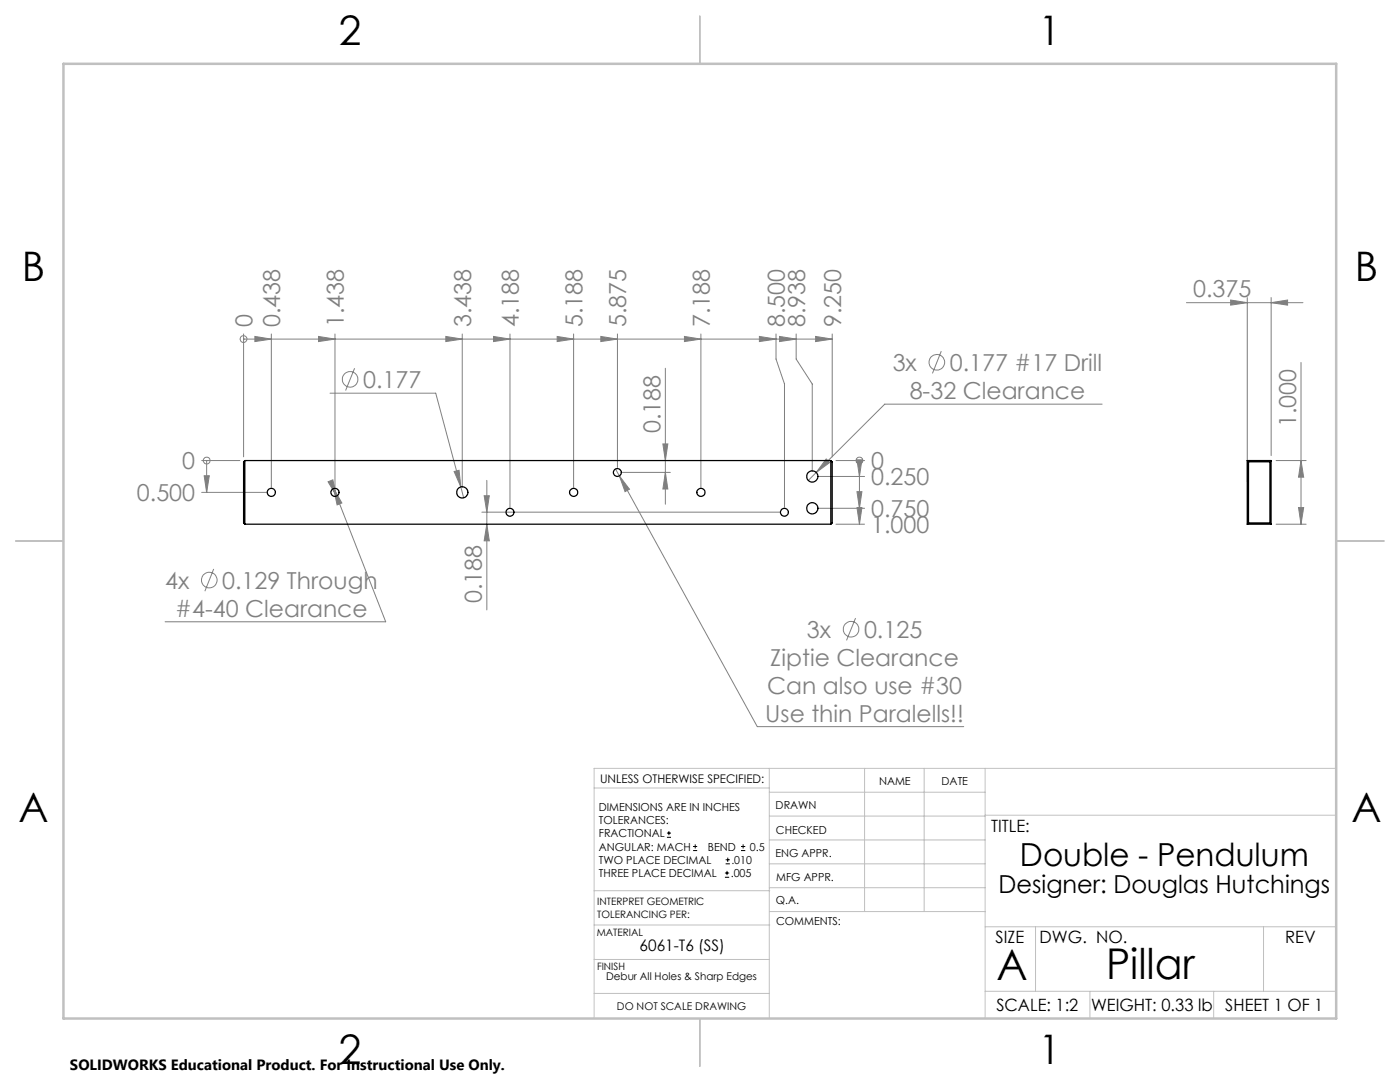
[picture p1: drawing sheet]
<svg xmlns="http://www.w3.org/2000/svg" width="279mm" height="216mm" viewBox="0 0 279 216" stroke-linecap="round" stroke-linejoin="round" font-family="sans-serif">
<g fill="none" stroke="#808080" stroke-width=".2">
<path d="M245.6 59.9l3.3 .5-3.3 .5zM248.9 59.4v36.7M253.7 59.4v31.5M48.6 67.7h.1M48.6 66.6v24.6M48.6 67.7h117.5M50.9 67.1l3.3 .6-3.3 .5zM54.2 66.6v30.7M63.6 67.1l3.3 .6-3.3 .5zM65.9 78.5h21.1l5 18.7M66.9 66.6v30.7M70.8 73.5l-1.8 4.4"/>
<path d="M89 67.1l3.3 .6-3.3 .5zM92.3 66.6v30.7M98.5 67.1l3.3 .6-3.3 .5zM101.8 66.6v34.6M111.2 67.1l3.3 .6-3.3 .5zM114.5 66.6v30.7M119.9 67.1l3.3 .6-3.3 .5zM123.2 66.6v26.7M132.8 73.5v27.1M136.6 67.1l3.3 .6-3.3 .5zM139.9 66.6v30.7M151.6 67.1l3.3 .6-3.3 .5z"/>
<path d="M154.9 66.6v5l1.7 5v24.6M155.6 67.1l3.3 .6-3.3 .5zM158.9 66.6v5l3.2 5v17.5M162.8 67.1l3.3 .6-3.3 .5zM166.1 66.6v24.6M187.9 70.1l-1.8 4.4M236.8 60.4h23.2M253.7 60.4l3.3-.5v1zM259.6 72.3v32.3M40.3 91.9h7.6M40.3 98.2h12.9M40.7 94.9h1.1l-.6 3.3z"/>
<path d="M41.2 91.9v6.3M41.2 91.9h.1M65.5 96.1l.9-.4 .8 3.3zM66.6 97.5l1.6 2.9-.9 .4zM66.6 97.5l.6 1.5M67.2 99l9.8 25.1h-44.1M90.6 94.1l1-.3 .4 3.4zM92 97.2l.5 2.1M96.6 98.9h1l-.4 3.3zM97.2 95.8v25.9M122.8 93.6l.8 1.4M123.6 95l2 2.6-.9 .5z"/>
<path d="M123.6 95l27.5 50h41.2M124.2 94.3h9.6M132.3 88.6h1l-.5 3.3zM132.8 94.3l.5 3.3h-1zM163.1 95.1h9.4M164.9 91.6l.7 .7-2.7 2zM166.8 91.9h5.7M171 91.8h1l-.5 3.3zM171 98.1h1l-.5 3.3zM171.5 91.9v12.7M171.5 91.9h.1M220 80.6h-43.4l-15.3 15.2"/>
<path d="M254.7 91.9h6M259.6 91.9l.6 3.3h-1zM42.7 113.5l-1.8 4.5M96.2 102.2h59.3M97.2 104.6l.4 3.3h-1zM163.1 101.4h9.4M166.8 104.6h5.7M171 101.3h1l-.5 3.3zM254.7 104.6h6M259.2 101.3h1l-.6 3.3zM170.7 123.3l-1.8 4.5"/>
<circle cx="48.6" cy="67.6" r=".68"/>
<circle cx="69.9" cy="75.7" r="1.55"/>
<circle cx="187" cy="72.3" r="1.56"/>
<circle cx="41.3" cy="91.9" r=".69"/>
<circle cx="171.5" cy="91.9" r=".69"/>
<circle cx="41.8" cy="115.8" r="1.56"/>
<circle cx="169.9" cy="125.5" r="1.55"/>
</g>
<g fill="none" stroke="#000" stroke-width=".2">
<path d="M133.1 167.1h.8M133.1 166.2h.8M133.5 165.8v.9M138.3 169.7h.8M138.3 168.9h.8M138.7 168.5v.8M144.7 175h.8M144.7 174.2h.8M144.8 172.4h.9M144.8 171.6h.9M145.1 173.8v.8M145.2 171.1v.9"/>
<path d="M147.9 169.7h.8M147.9 168.9h.8M148.3 168.5v.8"/>
</g>
<g fill="none" stroke="#c0c0c0" stroke-width=".2">
<path d="M118.6 157.2h34.9M153.5 153.3v49.9M153.5 158.1h43.1M172.5 153.3v28.6M184.4 153.3v28.6M196.6 153.3v49.9M266.7 153.3h-148.1v49.9M118.6 177.7h35M153.5 167.6h43.1M153.5 162.8h43.1M153.5 172.4h43.1M153.5 177.1h43.1"/>
<path d="M196.6 162.7h70.1M118.6 198.2h34.9M118.6 191.5h34.9M118.6 184.6h35M153.6 181.9h43M196.6 197.8h70.1M196.6 184.9h70.1M206.7 184.9v12.9M217.5 197.8v5.4M242.2 197.8v5.4M252.2 184.9v12.9"/>
</g>
<path d="M139.7 3.2v9.5M3.1 107.9h9.6M266.7 107.9h9.5M139.7 203.2v9.6" fill="none" stroke="#c0c0c0" stroke-width=".25"/>
<path d="M12.7 12.7h254v190.5h-254z" fill="none" stroke="#c0c0c0" stroke-width=".5"/>
<g fill="#808080">
<path d="M40.7 94.9h1.1l-.6 3.3z"/>
<path d="M171 91.8h1l-.5 3.3zM171 98.1h1l-.5 3.3zM171 101.3h1l-.5 3.3z"/>
<path d="M89 67.1l3.3 .6-3.3 .5zM111.2 67.1l3.3 .6-3.3 .5zM136.6 67.1l3.3 .6-3.3 .5zM155.6 67.1l3.3 .6-3.3 .5zM162.8 67.1l3.3 .6-3.3 .5zM50.9 67.1l3.3 .6-3.3 .5zM63.6 67.1l3.3 .6-3.3 .5zM119.9 67.1l3.3 .6-3.3 .5zM151.6 67.1l3.3 .6-3.3 .5zM98.5 67.1l3.3 .6-3.3 .5z"/>
<path d="M164.9 91.6l-2 2.7 2.7-2zM123.6 95l1.1 3.1 .9-.5zM66.6 97.5l.7 3.3 .9-.4zM65.5 96.1l1.7 2.9-.8-3.3zM90.6 94.1l1.4 3.1-.4-3.4zM245.6 59.9l3.3 .5-3.3 .5zM253.7 60.4l3.3-.5v1z"/>
<path d="M97.2 104.6l.4 3.3h-1zM96.6 98.9h1l-.4 3.3z"/>
<path d="M132.3 88.6h1l-.5 3.3zM132.8 94.3l.5 3.3h-1zM259.6 91.9l.6 3.3h-1zM259.2 101.3h1l-.6 3.3z"/>
</g>
<g fill="none" stroke="#000" stroke-width=".25">
<path d="M48.9 91.9v12.7M48.9 91.9h116.9M48.9 91.9l-.3 .2v12.3l.3 .2M165.8 91.9v12.7M165.8 91.9l.3 .2v12.3l-.3 .2M248.9 91.9h4.8M248.9 91.9l.3 .2M248.9 91.9v12.7M249.2 92.1h4.2M249.2 92.1v12.3M253.4 92.1v12.3M253.7 91.9v12.7"/>
<path d="M253.7 91.9l-.3 .2M48.9 104.6h116.9M248.9 104.6h4.8M249.2 104.4h4.2M249.2 104.4l-.3 .2M253.4 104.4l.3 .2"/>
<circle cx="54.1" cy="98.3" r=".81"/>
<circle cx="66.8" cy="98.3" r=".81"/>
<circle cx="92.3" cy="98.2" r="1.12"/>
<circle cx="114.5" cy="98.3" r=".81"/>
<circle cx="123.2" cy="94.3" r=".79"/>
<circle cx="139.9" cy="98.3" r=".81"/>
<circle cx="162.1" cy="95.1" r="1.12"/>
<circle cx="101.8" cy="102.2" r=".8"/>
<circle cx="156.5" cy="102.2" r=".79"/>
<circle cx="162.1" cy="101.4" r="1.12"/>
</g>
<g font-size="8.5">
<text x="198.9" y="195.5">A</text>
<text x="220.7" y="195.4">Pillar</text>
</g>
<g font-size="8.1">
<text x="67.6" y="8.9">2</text>
<text x="207.3" y="8.9">1</text>
<text x="4.4" y="56.1">B</text>
<text x="270.4" y="56.1">B</text>
<text x="3.7" y="164.1">A</text>
<text x="269.7" y="164.1">A</text>
<text x="67.6" y="212.4">2</text>
<text x="207.3" y="212.4">1</text>
</g>
<text font-size="6.3" x="203.6" y="172.9">Double - Pendulum</text>
<text font-size="4.9" x="199.3" y="178.1">Designer: Douglas Hutchings</text>
<g font-size="4.7" fill="#808080">
<text x="238.1" y="59.4">0.375</text>
<text x="50.4" y="65.3" transform="rotate(-90 50.4 65.3)">0</text>
<text x="55.9" y="65.3" transform="rotate(-90 55.9 65.3)">0.438</text>
<text x="68.6" y="65.3" transform="rotate(-90 68.6 65.3)">1.438</text>
<text x="94" y="65.3" transform="rotate(-90 94 65.3)">3.438</text>
<text x="103.6" y="65.3" transform="rotate(-90 103.6 65.3)">4.188</text>
<text x="116.3" y="65.3" transform="rotate(-90 116.3 65.3)">5.188</text>
<text x="125" y="65.3" transform="rotate(-90 125 65.3)">5.875</text>
<text x="141.7" y="65.3" transform="rotate(-90 141.7 65.3)">7.188</text>
<text x="156.6" y="65.3" transform="rotate(-90 156.6 65.3)">8.500</text>
<text x="160.7" y="65.3" transform="rotate(-90 160.7 65.3)">8.938</text>
<text x="167.9" y="65.3" transform="rotate(-90 167.9 65.3)">9.250</text>
<text x="72.5" y="77.4">0.177</text>
<text x="178.2" y="74">3x</text>
<text x="189.6" y="74">0.177 #17 Drill</text>
<text x="181.5" y="79.6">8-32 Clearance</text>
<text x="131.8" y="86.4" transform="rotate(-90 131.8 86.4)">0.188</text>
<text x="258.7" y="85.2" transform="rotate(-90 258.7 85.2)">1.000</text>
<text x="36.4" y="93.6">0</text>
<text x="173.8" y="93.6">0</text>
<text x="27.3" y="100">0.500</text>
<text x="173.8" y="96.8">0.250</text>
<text x="173.8" y="103.2">0.750</text>
<text x="173.8" y="106.3">1.000</text>
<text x="33" y="117.4">4x</text>
<text x="44.4" y="117.4">0.129 Through</text>
<text x="35" y="123.1">#4-40 Clearance</text>
<text x="96.2" y="120.4" transform="rotate(-90 96.2 120.4)">0.188</text>
<text x="161" y="127.2">3x</text>
<text x="172.4" y="127.2">0.125</text>
<text x="153.7" y="132.9">Ziptie Clearance</text>
<text x="152.7" y="144">Use thin Paralells!!</text>
<text x="153.1" y="138.4">Can also use #30</text>
</g>
<g font-size="3.4">
<text x="197.8" y="166">TITLE:</text>
<text x="198.7" y="188.1">SIZE</text>
<text x="207.5" y="188.1">DWG. NO.</text>
<text x="256.5" y="188.2">REV</text>
<text x="198.8" y="201.7">SCALE: 1:2</text>
<text x="217.7" y="201.8">WEIGHT: 0.33 lb</text>
<text x="244.5" y="201.7">SHEET 1 OF 1</text>
</g>
<text font-size="3.2" x="127.7" y="189.7">6061-T6 (SS)</text>
<text font-size="3" x="14" y="213.5">SOLIDWORKS Educational Product. For Instructional Use Only.</text>
<text font-size="2.4" x="119.8" y="156.2">UNLESS OTHERWISE SPECIFIED:</text>
<g font-size="2.2">
<text x="119.5" y="161.8">DIMENSIONS ARE IN INCHES</text>
<text x="154.8" y="161.4">DRAWN</text>
<text x="175.4" y="156.6">NAME</text>
<text x="187.9" y="156.7">DATE</text>
<text x="119.5" y="164.4">TOLERANCES:</text>
<text x="119.5" y="167.1">FRACTIONAL</text>
<text x="154.9" y="166.3">CHECKED</text>
<text x="119.5" y="172.4">TWO PLACE DECIMAL</text>
<text x="119.5" y="169.7">ANGULAR: MACH</text>
<text x="141.3" y="169.7">BEND</text>
<text x="146" y="172.4">.010</text>
<text x="149.6" y="169.7">0.5</text>
<text x="154.8" y="171">ENG APPR.</text>
<text x="119.5" y="175">THREE PLACE DECIMAL</text>
<text x="145.8" y="175">.005</text>
<text x="154.9" y="175.7">MFG APPR.</text>
<text x="154.9" y="180.4">Q.A.</text>
<text x="154.9" y="184.6">COMMENTS:</text>
</g>
<g font-size="2.1">
<text x="121" y="195.6">Debur All Holes &amp; Sharp Edges</text>
<text x="123.1" y="201.6">DO NOT SCALE DRAWING</text>
</g>
<g font-size="2">
<text x="119.2" y="180.6">INTERPRET GEOMETRIC</text>
<text x="119.2" y="183.1">TOLERANCING PER:</text>
<text x="119.1" y="186.7">MATERIAL</text>
<text x="119.1" y="193.5">FINISH</text>
</g>
</svg>
